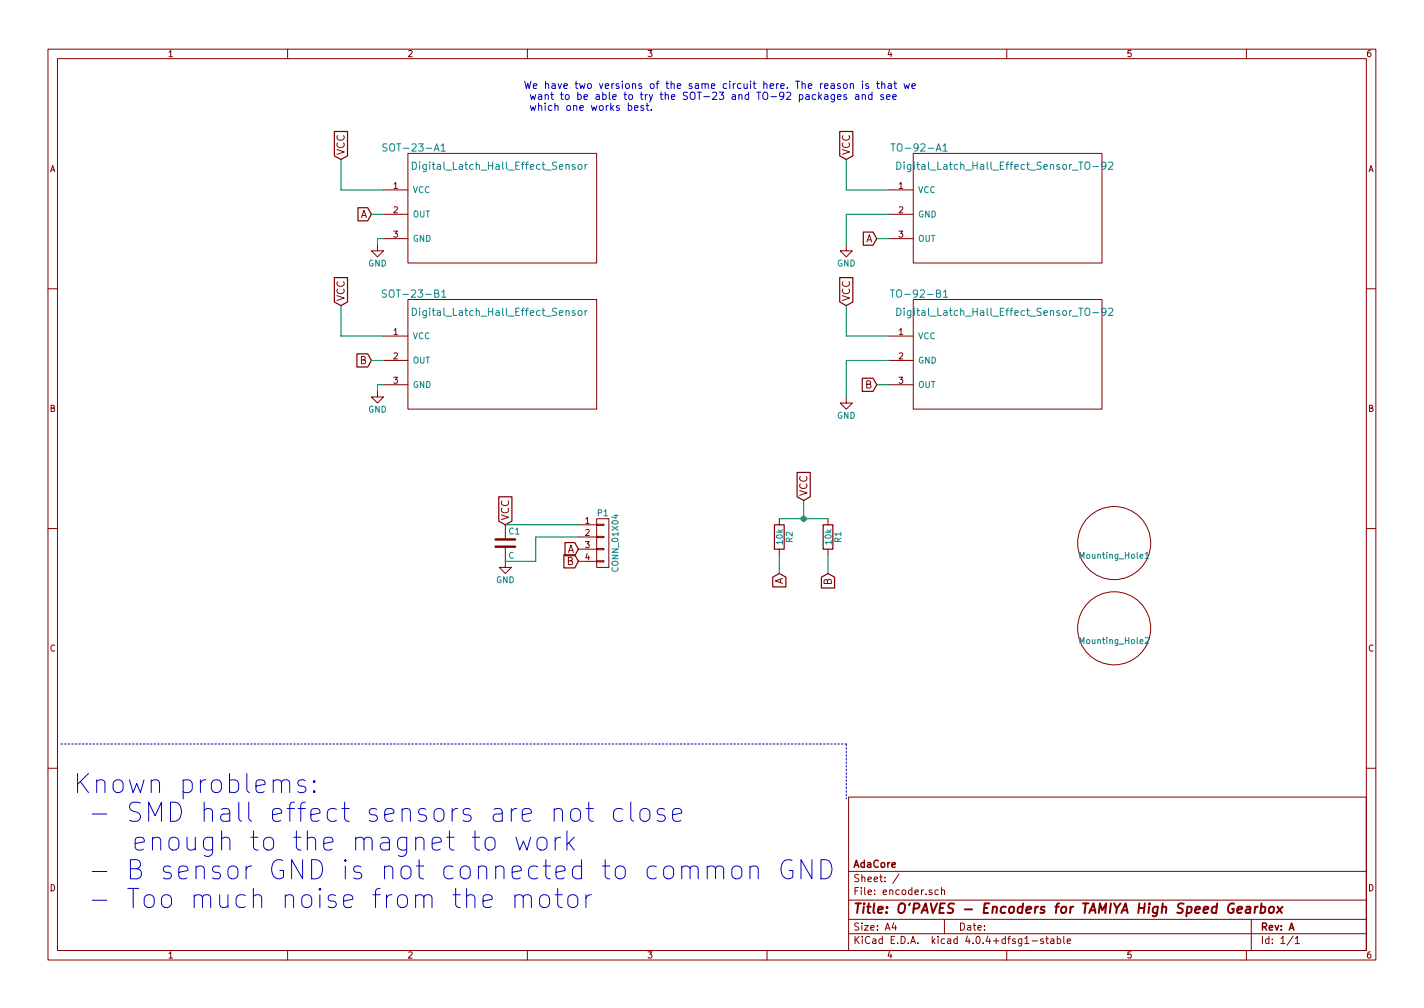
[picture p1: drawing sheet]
EESchema Schematic File Version 2
LIBS:power
LIBS:device
LIBS:transistors
LIBS:conn
LIBS:linear
LIBS:regul
LIBS:74xx
LIBS:cmos4000
LIBS:adc-dac
LIBS:memory
LIBS:xilinx
LIBS:microcontrollers
LIBS:dsp
LIBS:microchip
LIBS:analog_switches
LIBS:motorola
LIBS:texas
LIBS:intel
LIBS:audio
LIBS:interface
LIBS:digital-audio
LIBS:philips
LIBS:display
LIBS:cypress
LIBS:siliconi
LIBS:opto
LIBS:atmel
LIBS:contrib
LIBS:valves
LIBS:OPAVES_components
LIBS:74xgxx
LIBS:ac-dc
LIBS:actel
LIBS:Altera
LIBS:analog_devices
LIBS:battery_management
LIBS:bbd
LIBS:brooktre
LIBS:cmos_ieee
LIBS:dc-dc
LIBS:diode
LIBS:elec-unifil
LIBS:ESD_Protection
LIBS:ftdi
LIBS:gennum
LIBS:graphic
LIBS:hc11
LIBS:ir
LIBS:Lattice
LIBS:logo
LIBS:maxim
LIBS:microchip_dspic33dsc
LIBS:microchip_pic10mcu
LIBS:microchip_pic12mcu
LIBS:microchip_pic16mcu
LIBS:microchip_pic18mcu
LIBS:microchip_pic32mcu
LIBS:motor_drivers
LIBS:msp430
LIBS:nordicsemi
LIBS:nxp_armmcu
LIBS:onsemi
LIBS:Oscillators
LIBS:powerint
LIBS:Power_Management
LIBS:pspice
LIBS:references
LIBS:relays
LIBS:rfcom
LIBS:sensors
LIBS:silabs
LIBS:stm8
LIBS:stm32
LIBS:supertex
LIBS:switches
LIBS:transf
LIBS:ttl_ieee
LIBS:video
LIBS:Worldsemi
LIBS:Xicor
LIBS:Zilog
LIBS:encoder-cache
EELAYER 25 0
EELAYER END
$Descr A4 11693 8268
encoding utf-8
Sheet 1 1
Title "O'PAVES - Encoders for TAMIYA High Speed Gearbox"
Date ""
Rev "A"
Comp "AdaCore"
Comment1 ""
Comment2 ""
Comment3 ""
Comment4 ""
$EndDescr
$Comp
L Digital_Latch_Hall_Effect_Sensor SOT-23-A1
U 1 1
P 3350 1250
F 0 "SOT-23-A1" H 3400 1300 60  0000 C CNN
F 1 "Digital_Latch_Hall_Effect_Sensor" H 4100 1150 60  0000 C CNN
F 2 "TO_SOT_Packages_SMD:SOT-23" H 3350 1250 60  0001 C CNN
F 3 "" H 3350 1250 60  0001 C CNN
	1    3350 1250
	1    0    0    -1  
$EndComp
$Comp
L Digital_Latch_Hall_Effect_Sensor SOT-23-B1
U 1 1
P 3350 2450
F 0 "SOT-23-B1" H 3400 2500 60  0000 C CNN
F 1 "Digital_Latch_Hall_Effect_Sensor" H 4100 2350 60  0000 C CNN
F 2 "TO_SOT_Packages_SMD:SOT-23" H 3350 2450 60  0001 C CNN
F 3 "" H 3350 2450 60  0001 C CNN
	1    3350 2450
	1    0    0    -1  
$EndComp
$Comp
L R R1
U 1 1
P 6800 4400
F 0 "R1" V 6880 4400 50  0000 C CNN
F 1 "10k" V 6800 4400 50  0000 C CNN
F 2 "Resistors_SMD:R_0805" V 6730 4400 50  0001 C CNN
F 3 "" H 6800 4400 50  0000 C CNN
	1    6800 4400
	1    0    0    -1  
$EndComp
$Comp
L C C1
U 1 1
P 4150 4450
F 0 "C1" H 4175 4550 50  0000 L CNN
F 1 "C" H 4175 4350 50  0000 L CNN
F 2 "Capacitors_SMD:C_0805" H 4188 4300 50  0001 C CNN
F 3 "" H 4150 4450 50  0000 C CNN
	1    4150 4450
	1    0    0    -1  
$EndComp
Text GLabel 2800 1300 1    60   Input ~ 0
VCC
$Comp
L R R2
U 1 1
P 6400 4400
F 0 "R2" V 6480 4400 50  0000 C CNN
F 1 "10k" V 6400 4400 50  0000 C CNN
F 2 "Resistors_SMD:R_0805" V 6330 4400 50  0001 C CNN
F 3 "" H 6400 4400 50  0000 C CNN
	1    6400 4400
	1    0    0    -1  
$EndComp
Text GLabel 2800 2500 1    60   Input ~ 0
VCC
Text GLabel 6950 1300 1    60   Input ~ 0
VCC
Text GLabel 6950 2500 1    60   Input ~ 0
VCC
$Comp
L GND #PWR01
U 1 1
P 3100 2000
F 0 "#PWR01" H 3100 1750 50  0001 C CNN
F 1 "GND" H 3100 1850 50  0000 C CNN
F 2 "" H 3100 2000 50  0000 C CNN
F 3 "" H 3100 2000 50  0000 C CNN
	1    3100 2000
	1    0    0    -1  
$EndComp
$Comp
L GND #PWR02
U 1 1
P 3100 3200
F 0 "#PWR02" H 3100 2950 50  0001 C CNN
F 1 "GND" H 3100 3050 50  0000 C CNN
F 2 "" H 3100 3200 50  0000 C CNN
F 3 "" H 3100 3200 50  0000 C CNN
	1    3100 3200
	1    0    0    -1  
$EndComp
$Comp
L GND #PWR03
U 1 1
P 6950 3250
F 0 "#PWR03" H 6950 3000 50  0001 C CNN
F 1 "GND" H 6950 3100 50  0000 C CNN
F 2 "" H 6950 3250 50  0000 C CNN
F 3 "" H 6950 3250 50  0000 C CNN
	1    6950 3250
	1    0    0    -1  
$EndComp
$Comp
L GND #PWR04
U 1 1
P 6950 2000
F 0 "#PWR04" H 6950 1750 50  0001 C CNN
F 1 "GND" H 6950 1850 50  0000 C CNN
F 2 "" H 6950 2000 50  0000 C CNN
F 3 "" H 6950 2000 50  0000 C CNN
	1    6950 2000
	1    0    0    -1  
$EndComp
$Comp
L CONN_01X04 P1
U 1 1
P 4950 4450
F 0 "P1" H 4950 4700 50  0000 C CNN
F 1 "CONN_01X04" V 5050 4450 50  0000 C CNN
F 2 "Pin_Headers:Pin_Header_Straight_1x04" H 4950 4450 50  0001 C CNN
F 3 "" H 4950 4450 50  0000 C CNN
	1    4950 4450
	1    0    0    -1  
$EndComp
Text GLabel 4150 4300 1    60   Input ~ 0
VCC
$Comp
L GND #PWR05
U 1 1
P 4150 4600
F 0 "#PWR05" H 4150 4350 50  0001 C CNN
F 1 "GND" H 4150 4450 50  0000 C CNN
F 2 "" H 4150 4600 50  0000 C CNN
F 3 "" H 4150 4600 50  0000 C CNN
	1    4150 4600
	1    0    0    -1  
$EndComp
Wire Wire Line
	2800 1550 3150 1550
Wire Wire Line
	2800 1300 2800 1550
Wire Wire Line
	2800 2500 2800 2750
Wire Wire Line
	6950 1550 7300 1550
Wire Wire Line
	6950 1300 6950 1550
Wire Wire Line
	6950 2750 7300 2750
Wire Wire Line
	6950 2500 6950 2750
Wire Wire Line
	3150 1950 3100 1950
Wire Wire Line
	3100 1950 3100 2000
Wire Wire Line
	3150 3150 3100 3150
Wire Wire Line
	3100 3150 3100 3200
Wire Wire Line
	4750 4300 4150 4300
Wire Wire Line
	4750 4400 4400 4400
Wire Wire Line
	4400 4400 4400 4600
Wire Wire Line
	4400 4600 4150 4600
Text GLabel 4750 4500 0    60   Input ~ 0
A
Text GLabel 4750 4600 0    60   Input ~ 0
B
Text GLabel 3050 1750 0    60   Input ~ 0
A
Text GLabel 3050 2950 0    60   Input ~ 0
B
Text GLabel 7200 1950 0    60   Input ~ 0
A
Text GLabel 7200 3150 0    60   Input ~ 0
B
Text Notes 4300 900  0    60   ~ 0
We have two versions of the same circuit here. The reason is that we\n want to be able to try the SOT-23 and TO-92 packages and see\n which one works best.
Wire Wire Line
	2800 2750 3150 2750
Wire Wire Line
	3150 2950 3050 2950
Wire Wire Line
	6800 4250 6400 4250
Wire Wire Line
	6600 4250 6600 4100
Connection ~ 6600 4250
Text GLabel 6600 4100 1    60   Input ~ 0
VCC
Wire Wire Line
	3050 1750 3150 1750
Text GLabel 6400 4700 3    60   Input ~ 0
A
Text GLabel 6800 4700 3    60   Input ~ 0
B
Wire Wire Line
	6800 4700 6800 4550
Wire Wire Line
	6400 4700 6400 4550
$Comp
L CIRCLE2 Mounting_Hole1
U 1 1
P 9150 4450
F 0 "Mounting_Hole1" H 9200 4500 50  0001 C CNN
F 1 "Mounting_Hole1" H 9150 4350 50  0000 C CNN
F 2 "Mounting_Holes:MountingHole_6.4mm_M6_DIN965" H 9150 4450 60  0001 C CNN
F 3 "" H 9150 4450 60  0001 C CNN
	1    9150 4450
	1    0    0    -1  
$EndComp
$Comp
L CIRCLE2 Mounting_Hole2
U 1 1
P 9150 5150
F 0 "Mounting_Hole2" H 9200 5200 50  0001 C CNN
F 1 "Mounting_Hole2" H 9150 5050 50  0000 C CNN
F 2 "Mounting_Holes:MountingHole_6.4mm_M6_DIN965" H 9150 5150 60  0001 C CNN
F 3 "" H 9150 5150 60  0001 C CNN
	1    9150 5150
	1    0    0    -1  
$EndComp
$Comp
L Digital_Latch_Hall_Effect_Sensor_TO-92 TO-92-A1
U 1 1
P 7500 1250
F 0 "TO-92-A1" H 7550 1300 60  0000 C CNN
F 1 "Digital_Latch_Hall_Effect_Sensor_TO-92" H 8250 1150 60  0000 C CNN
F 2 "TO_SOT_Packages_THT:TO-92_Inline_Wide" H 7500 1250 60  0001 C CNN
F 3 "" H 7500 1250 60  0001 C CNN
	1    7500 1250
	1    0    0    -1  
$EndComp
$Comp
L Digital_Latch_Hall_Effect_Sensor_TO-92 TO-92-B1
U 1 1
P 7500 2450
F 0 "TO-92-B1" H 7550 2500 60  0000 C CNN
F 1 "Digital_Latch_Hall_Effect_Sensor_TO-92" H 8250 2350 60  0000 C CNN
F 2 "TO_SOT_Packages_THT:TO-92_Inline_Wide" H 7500 2450 60  0001 C CNN
F 3 "" H 7500 2450 60  0001 C CNN
	1    7500 2450
	1    0    0    -1  
$EndComp
Wire Wire Line
	7200 3150 7300 3150
Wire Wire Line
	7300 2950 6950 2950
Wire Wire Line
	6950 2950 6950 3250
Wire Wire Line
	6950 2000 6950 1750
Wire Wire Line
	6950 1750 7300 1750
Wire Wire Line
	7200 1950 7300 1950
Text Notes 600  7450 0    157  ~ 0
Known problems:\n - SMD hall effect sensors are not close \n    enough to the magnet to work\n - B sensor GND is not connected to common GND\n - Too much noise from the motor
Wire Notes Line
	500  6100 6950 6100
Wire Notes Line
	6950 6100 6950 6550
$EndSCHEMATC
